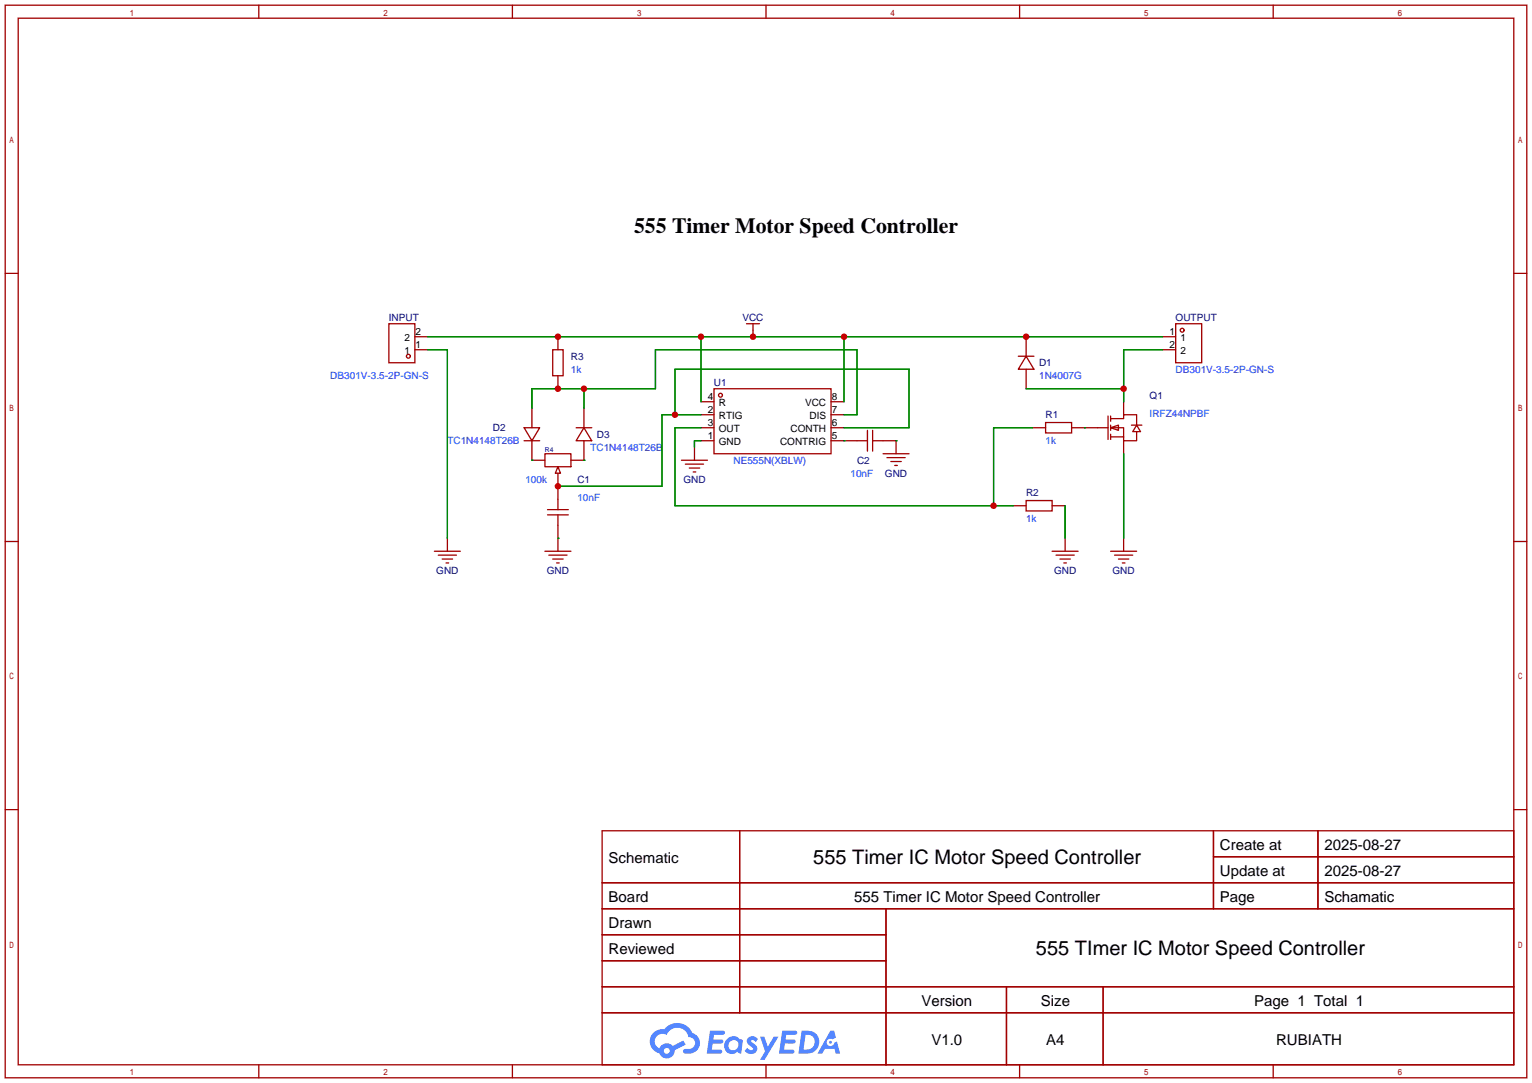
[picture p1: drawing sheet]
<svg xmlns="http://www.w3.org/2000/svg" width="299mm" height="212mm" viewBox="0 0 299 212" stroke-linecap="round" stroke-linejoin="round" font-family="sans-serif">
<g fill="none" stroke="#a10000" stroke-width=".25">
<path d="M1 1h297.2v209.6h-297.2zM3.6 3.6h292.1v204.4h-292.1zM50.5 1v2.6M100.1 1v2.6M149.6 1v2.6M199.1 1v2.6M248.7 1v2.6M1 53.4h2.6M295.7 53.4h2.5M1 105.8h2.6M295.7 105.8h2.5M1 158.2h2.6"/>
<path d="M295.7 158.2h2.5M117.6 162.3h178.1v45.7h-178.1zM117.6 172.5h178.1M117.6 177.5h178.1M144.5 162.3v35.6M173 177.5v30.5M237 162.3v15.2M237 167.4h58.7M257.4 162.3v15.2M117.6 182.6h55.4M117.6 192.8h178.1M117.6 187.7h55.4"/>
<path d="M117.6 197.9h178.1M196.6 192.8v15.2M215.4 192.8v15.2M50.5 208v2.6M100.1 208v2.6M149.6 208v2.6M199.1 208v2.6M248.7 208v2.6"/>
</g>
<g fill="#5487ff">
<path d="M146.2 202.7a1.3 1.3 0 0 1 1.8 .3l-.4 .6a.54 .54 0 0 0-.9-.2l.1 .2a1.58 1.58 0 0 1 1.1 1.5 1.43 1.43 0 0 1-2.5 .2l.5-.6a.64 .64 0 0 0 .6 .5 .64 .64 0 0 0 .6-.3l-.2-.2a1.35 1.35 0 0 1-.9-1.8z"/>
<path d="M148.5 202.5h.8l.7 2 1.1-2h1l-2.8 4.6h-.9l1-1.7z"/>
<path d="M138.7 201.4h1.6a1.31 1.31 0 0 1 1.3 .2 .4 .4 0 0 1-.4 .5l-1.8 .1-.1 .9h1.7a.4 .4 0 0 1 .3 .4 .4 .4 0 0 1-.4 .4h-1.7l-.2 1.2h.8a1.23 1.23 0 0 1 1.2 .2 .39 .39 0 0 1-.3 .5h-2.7z"/>
<path d="M152.8 201.4h1.6a1.32 1.32 0 0 1 1.3 .2 .39 .39 0 0 1-.4 .5l-1.7 .1-.2 .9h1.7a.4 .4 0 0 1 .3 .4 .4 .4 0 0 1-.4 .4h-1.7l-.2 1.2h.8a1.23 1.23 0 0 1 1.2 .1 .39 .39 0 0 1-.3 .6h-2.7z"/>
<path d="M162.2 201.4h.7l.4 1.3-.7 .4a.75 .75 0 0 0-1.1 .3 .75 .75 0 0 0 .5 1 .75 .75 0 0 0 .9-.7l.6-.2 .6 2.3h-.9l-.2-.9h-1.9l-.5 .9h-.9z"/>
<path d="M156.6 201.4l-.7 4.4h1.5a2.27 2.27 0 0 0 2.6-2.2 2.27 2.27 0 0 0-2.7-2.2zM157.3 202.1a1.5 1.5 0 0 1 1.8 1.6 1.5 1.5 0 0 1-1.9 1.4h-.3z"/>
<path d="M142 203a1.6 1.6 0 0 0-.3 2.3 1.6 1.6 0 0 0 2.3 .2l.8 .3 .3-2.4-.2-.3-.4-.1a1.58 1.58 0 0 0-2.5 0zM142.6 203.5a.99 .99 0 0 1 1.6 .3 .99 .99 0 0 1-.9 1.4 .94 .94 0 0 1-1-.6 .94 .94 0 0 1 .3-1.1z"/>
<path d="M127.6 201.8a2.37 2.37 0 0 0 1.2 4 1.54 1.54 0 0 0 1.7 1 1.54 1.54 0 0 0 1.3-1.6l2.1-1.1-.4-.8-2.1 1a1.57 1.57 0 0 0-2.6 .5 1.5 1.5 0 0 1-.7-2.1 1.5 1.5 0 0 1 2.1-.5 2.23 2.23 0 0 1 2.3-1.4 2.23 2.23 0 0 1 2 1.8 1.16 1.16 0 0 1 1.3 1.1 1.16 1.16 0 0 1-1.1 1.2h-.7a.47 .47 0 0 0-.6 .4 .47 .47 0 0 0 .4 .5 2.17 2.17 0 0 0 2.6-.9 2.17 2.17 0 0 0-.4-2.7l-.8-.4a3.2 3.2 0 0 0-5.4-.7l-1.2 .1zM129.7 205.3a.58 .58 0 0 1 1.1 0 .58 .58 0 0 1-1.1 0z"/>
<circle cx="162.2" cy="203.6" r=".28"/>
</g>
<g fill="none" stroke="#a10000" stroke-width=".25">
<path d="M75.9 63.2h5.1v7.7h-5.1zM81 68.3h2.6M81 65.8h2.6M103.9 79.8v3.8M107.9 68.3h2.1v5.1h-2.1zM109 65.8v2.5M109 73.4v2.5M114 79.8v3.8M136.9 78.5h2.5M139.4 75.9h22.9v12.7h-22.9zM145.8 63.2h2.5M147.1 63.2v2.6"/>
<path d="M162.3 78.5h2.5M198.9 69.6h3M200.4 69.6l1.5 2.5h-3zM200.4 65.8v3.8M200.4 72.1v3.8M219.5 78.5v2.5M227.1 68.3h2.5M227.1 65.8h2.5M229.6 63.2h5.1v7.7h-5.1zM102.4 83.6h3l-1.5 2.5zM102.4 86.1h3M103.9 86.1v3.8h2.5"/>
<path d="M106.4 88.6h5.1v2.6h-5.1zM106.9 99.6h4.1M109 91.2l.5 1.3h-1zM109 92.5v7.1M112.5 83.6h3.1M114 83.6l1.6 2.5h-3.1zM114 86.1v3.8h-2.5M133.1 89.9h5.1M133.9 90.7h3.5M134.6 91.4h2.1M135.4 92.2h.5M135.6 87.4v2.5"/>
<path d="M136.9 86.1h2.5M136.9 81h2.5M136.9 83.6h2.5M162.3 86.1h7.1M162.3 81h2.5M162.3 83.6h2.5M169.4 84.1v4M170.4 86.1h4.6v2.5M170.4 84.1v4M172.5 88.6h5M173.2 89.4h3.6M174 90.2h2"/>
<path d="M174.8 90.9h.5M197.9 98.8h2.5M200.4 97.8h5.1v2h-5.1zM201.7 83.6h2.5M204.2 82.5h5.1v2.1h-5.1zM205.5 98.8h2.5M209.3 83.6h7.1M216.4 81.3v4.6M216.9 83.6l1.5-.5v1zM216.9 81.8h2.6v-.8h2.5v2.1M216.9 83.6h2.6v2.5h2.5v-1.8M216.9 85.3h2.6"/>
<path d="M216.9 81.3v1M216.9 83.1v1M216.9 84.8v1.1M219.5 86.1v2.5M221 83.1h2M222 83.1l.8 1.2h-1.6zM84.8 107.7h5.1M85.6 108.5h3.6M86.4 109.2h2M87.1 110h.5M87.4 105.2v2.5M106.4 107.7h5.1"/>
<path d="M106.9 100.6h4.1M107.2 108.5h3.5M107.9 109.2h2.1M108.7 110h.5M109 100.6v7.1M205.5 107.7h5.1M206.2 108.5h3.6M207 109.2h2M207.8 110h.5M208 105.2v2.5M216.9 107.7h5.1M217.7 108.5h3.5"/>
<path d="M218.4 109.2h2.1M219.2 110h.5M219.5 105.2v2.5"/>
<circle cx="79.8" cy="69.6" r=".38"/>
<circle cx="140.7" cy="77.2" r=".38"/>
<circle cx="230.9" cy="64.5" r=".38"/>
</g>
<g fill="none" stroke="#008700" stroke-width=".25">
<path d="M83.6 68.3h3.8v36.9M83.6 65.8h143.5M103.9 79.8v-3.9h24.1v-7.6h39.4v12.7h-2.6M114 75.9v3.9M136.9 65.8v12.7M164.8 65.8v12.7M200.4 75.9h19.1M227.1 68.3h-7.6v10.2M103.9 89.9h.1M114 89.9h.1M131.8 81v-8.9h45.7v11.5h-12.7M136.9 81h-7.6v14h-20.3"/>
<path d="M136.9 83.6h-5.1v15.2h66.1M136.9 86.1h-1.3v1.3M164.8 86.1h.1M175 86.1h.1M201.7 83.6h-7.6v15.2M208 98.8v6.4M211.8 83.6h.1M219.5 88.6v16.6M109 105.2h.1"/>
</g>
<g fill="#c00">
<circle cx="109" cy="95" r=".63"/>
<circle cx="131.8" cy="81" r=".63"/>
<circle cx="109" cy="75.9" r=".63"/>
<circle cx="114" cy="75.9" r=".63"/>
<circle cx="219.5" cy="75.9" r=".63"/>
<circle cx="200.4" cy="65.8" r=".63"/>
<circle cx="164.8" cy="65.8" r=".63"/>
<circle cx="147.1" cy="65.8" r=".63"/>
<circle cx="136.9" cy="65.8" r=".63"/>
<circle cx="109" cy="65.8" r=".63"/>
<circle cx="194.1" cy="98.8" r=".63"/>
</g>
<text font-size="4.2" x="123.8" y="45.5">555 Timer Motor Speed Controller</text>
<g font-size="3.9">
<text x="158.8" y="168.8">555 Timer IC Motor Speed Controller</text>
<text x="202.3" y="186.6">555 TImer IC Motor Speed Controller</text>
</g>
<g font-size="2.9">
<text x="238.3" y="166.1">Create at</text>
<text x="258.7" y="166.1">2025-08-27</text>
<text x="118.9" y="168.6">Schematic</text>
<text x="238.3" y="171.1">Update at</text>
<text x="258.7" y="171.1">2025-08-27</text>
<text x="118.9" y="176.2">Board</text>
<text x="166.8" y="176.2">555 Timer IC Motor Speed Controller</text>
<text x="238.3" y="176.2">Page</text>
<text x="258.7" y="176.2">Schamatic</text>
<text x="118.9" y="181.3">Drawn</text>
<text x="118.9" y="186.4">Reviewed</text>
<text x="180" y="196.5">Version</text>
<text x="203.3" y="196.5">Size</text>
<text x="244.9" y="196.5">Page 1 Total 1</text>
<text x="181.9" y="204.2">V1.0</text>
<text x="204.3" y="204.2">A4</text>
<text x="249.2" y="204.2">RUBIATH</text>
</g>
<g font-size="2" fill="#000080">
<text x="75.9" y="62.7">INPUT</text>
<text x="145" y="62.7">VCC</text>
<text x="229.6" y="62.7">OUTPUT</text>
<text x="111.5" y="70.3">R3</text>
<text x="202.9" y="71.6">D1</text>
<text x="139.4" y="75.4">U1</text>
<text x="224.5" y="77.9">Q1</text>
<text x="204.2" y="81.7">R1</text>
<text x="96.3" y="84.3">D2</text>
<text x="116.6" y="85.5">D3</text>
<text x="112.8" y="94.4">C1</text>
<text x="133.5" y="94.4">GND</text>
<text x="167.4" y="90.6">C2</text>
<text x="172.8" y="93.1">GND</text>
<text x="200.4" y="97">R2</text>
<text x="85.2" y="112.2">GND</text>
<text x="106.8" y="112.2">GND</text>
<text x="205.9" y="112.2">GND</text>
<text x="217.3" y="112.2">GND</text>
</g>
<g font-size="2">
<text x="81.2" y="65.4">2</text>
<text x="228.4" y="65.4">1</text>
<text x="79" y="69.2">1</text>
<text x="79" y="66.7">2</text>
<text x="81.2" y="68">1</text>
<text x="228.4" y="68">2</text>
<text x="230.6" y="66.7">1</text>
<text x="230.6" y="69.2">2</text>
<text x="138.2" y="80.7">2</text>
<text x="138.2" y="83.2">3</text>
<text x="138.2" y="78.1">4</text>
<text x="140.4" y="81.9">RTIG</text>
<text x="140.4" y="79.4">R</text>
<text x="157.2" y="79.4">VCC</text>
<text x="158.1" y="81.9">DIS</text>
<text x="162.4" y="83.2">6</text>
<text x="162.4" y="80.7">7</text>
<text x="162.4" y="78.1">8</text>
<text x="138.2" y="85.8">1</text>
<text x="140.4" y="87">GND</text>
<text x="140.4" y="84.5">OUT</text>
<text x="152.4" y="87">CONTRIG</text>
<text x="154.4" y="84.5">CONTH</text>
<text x="162.4" y="85.8">5</text>
</g>
<g font-size="2" fill="#00f">
<text x="64.5" y="74.1">DB301V-3.5-2P-GN-S</text>
<text x="111.5" y="72.8">1k</text>
<text x="202.9" y="74.1">1N4007G</text>
<text x="229.6" y="72.8">DB301V-3.5-2P-GN-S</text>
<text x="224.5" y="81.5">IRFZ44NPBF</text>
<text x="87.4" y="86.8">TC1N4148T26B</text>
<text x="115.3" y="88.1">TC1N4148T26B</text>
<text x="204.2" y="86.8">1k</text>
<text x="102.6" y="94.4">100k</text>
<text x="143.3" y="90.6">NE555N(XBLW)</text>
<text x="166.1" y="93.1">10nF</text>
<text x="112.8" y="98">10nF</text>
<text x="200.4" y="102">1k</text>
</g>
<text font-size="1.3" fill="#000080" x="106.4" y="88.3">R4</text>
</svg>
